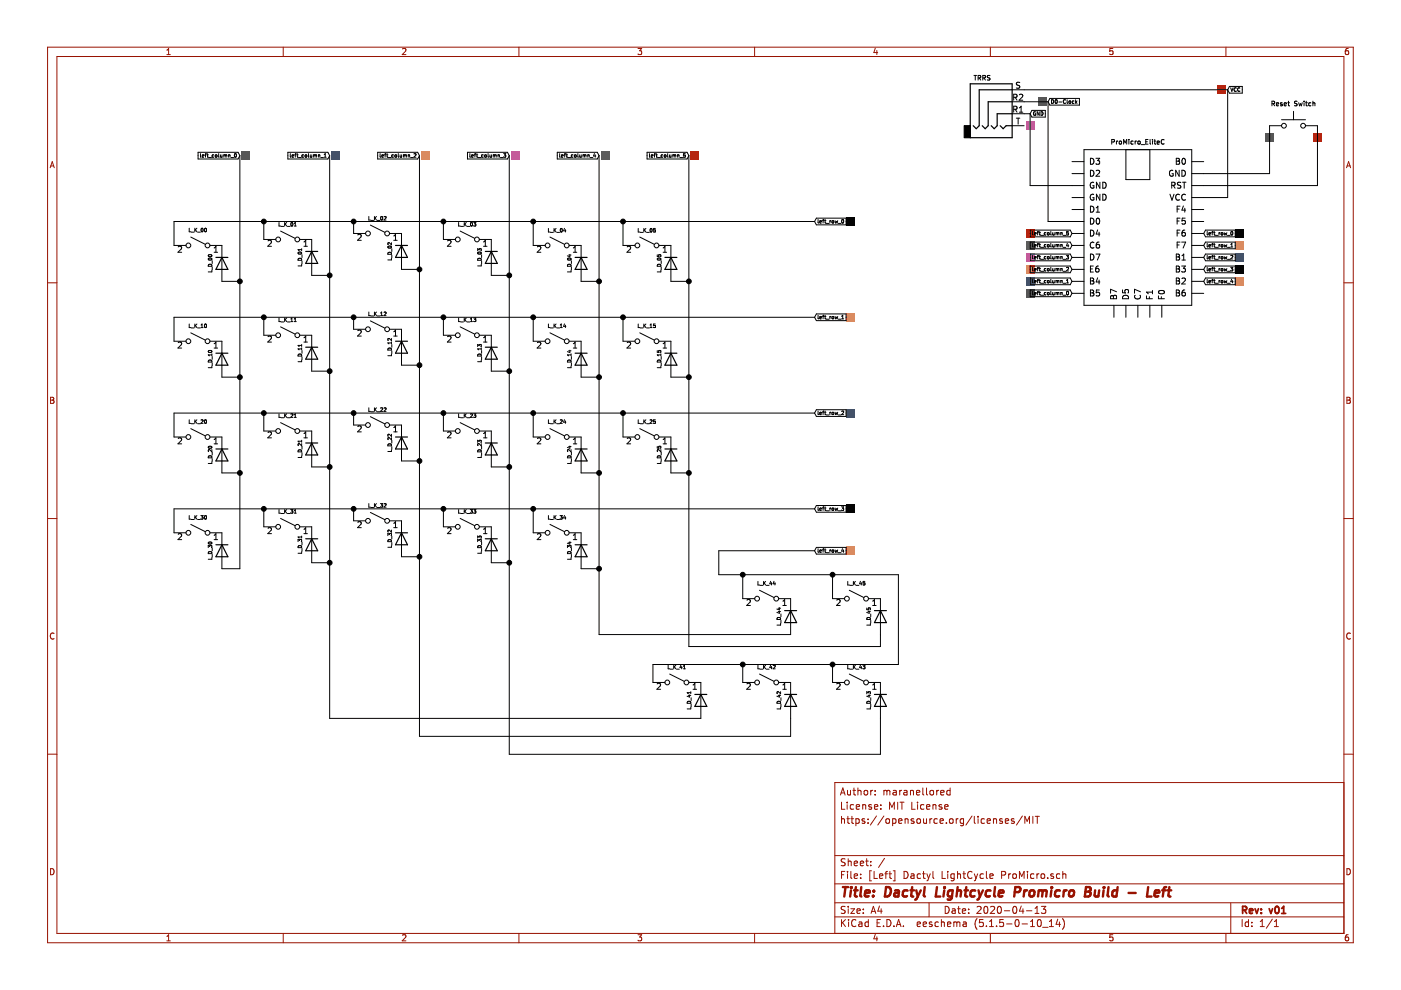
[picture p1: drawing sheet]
EESchema Schematic File Version 4
EELAYER 30 0
EELAYER END
$Descr A4 11693 8268
encoding utf-8
Sheet 1 1
Title "Dactyl Lightcycle Promicro Build - Left"
Date "2020-04-13"
Rev "v01"
Comp ""
Comment1 ""
Comment2 "https://opensource.org/licenses/MIT"
Comment3 "License: MIT License"
Comment4 "Author: maranellored"
$EndDescr
$Comp
L Interface_Expansion:ProMicro_EliteC U?
U 1 1
P 9500 1900
F 0 "U?" H 10200 2650 11  0001 L BNN
F 1 "ProMicro_EliteC" H 9500 2615 39  0000 C CNN
F 2 "" H 10200 2650 50  0001 C CNN
F 3 "" H 10200 2650 50  0001 C CNN
	1    9500 1900
	1    0    0    -1  
$EndComp
$Comp
L Connector:AudioJack4 J?
U 1 1
P 8350 850
F 0 "J?" V 8307 1175 50  0001 C CNN
F 1 "TRRS" H 8200 1050 39  0000 C CNN
F 2 "" H 8350 850 50  0001 C CNN
F 3 "~" H 8350 850 50  0001 C CNN
	1    8350 850 
	1    0    0    -1  
$EndComp
Wire Wire Line
	10250 750  10250 1650
Wire Wire Line
	10250 1650 10050 1650
Wire Wire Line
	8550 750  10250 750 
Wire Wire Line
	8550 850  8750 850 
Wire Wire Line
	8750 850  8750 1850
Wire Wire Line
	8750 1850 8950 1850
Wire Wire Line
	8550 950  8600 950 
Wire Wire Line
	8600 950  8600 1550
Wire Wire Line
	8600 1550 8950 1550
Text GLabel 8750 850  2    31   Input ~ 0
D0-Clock
Text GLabel 10250 750  2    30   Input ~ 0
VCC
Text GLabel 8600 950  2    30   Input ~ 0
GND
$Comp
L Switch:SW_SPST SW?
U 1 1
P 1650 2050
F 0 "SW?" H 1650 2193 50  0001 C CNN
F 1 "L_K_00" H 1650 2178 30  0000 C CNB
F 2 "" H 1650 2050 50  0001 C CNN
F 3 "~" H 1650 2050 50  0001 C CNN
	1    1650 2050
	-1   0    0    -1  
$EndComp
$Comp
L Switch:SW_SPST SW?
U 1 1
P 3150 1950
F 0 "SW?" V 3150 2185 50  0001 C CNN
F 1 "L_K_02" H 3150 2094 30  0000 C TNB
F 2 "" H 3150 1950 50  0001 C CNN
F 3 "~" H 3150 1950 50  0001 C CNN
	1    3150 1950
	-1   0    0    -1  
$EndComp
$Comp
L Switch:SW_SPST SW?
U 1 1
P 3900 2000
F 0 "SW?" V 3900 2235 50  0001 C CNN
F 1 "L_K_03" H 3900 2144 30  0000 C TNB
F 2 "" H 3900 2000 50  0001 C CNN
F 3 "~" H 3900 2000 50  0001 C CNN
	1    3900 2000
	-1   0    0    -1  
$EndComp
$Comp
L Switch:SW_SPST SW?
U 1 1
P 4650 2050
F 0 "SW?" V 4650 2285 50  0001 C CNN
F 1 "L_K_04" H 4650 2194 30  0000 C TNB
F 2 "" H 4650 2050 50  0001 C CNN
F 3 "~" H 4650 2050 50  0001 C CNN
	1    4650 2050
	-1   0    0    -1  
$EndComp
Wire Wire Line
	5450 5700 5450 5550
Wire Wire Line
	5450 5550 6200 5550
Wire Wire Line
	7500 4800 6950 4800
Wire Wire Line
	6000 4800 6000 4600
Wire Wire Line
	6000 4600 6800 4600
Wire Wire Line
	6200 5000 6200 4800
Connection ~ 6200 4800
Wire Wire Line
	6200 4800 6000 4800
Wire Wire Line
	6950 5000 6950 4800
Connection ~ 6950 4800
Wire Wire Line
	6950 4800 6200 4800
Wire Wire Line
	6200 5700 6200 5550
Connection ~ 6200 5550
Wire Wire Line
	6200 5550 6950 5550
Wire Wire Line
	6950 5700 6950 5550
Connection ~ 6950 5550
Wire Wire Line
	6950 5550 7500 5550
Wire Wire Line
	1450 4450 1450 4250
Wire Wire Line
	1450 4250 2200 4250
Wire Wire Line
	1450 3650 1450 3450
Wire Wire Line
	1450 3450 2200 3450
Wire Wire Line
	1450 2850 1450 2650
Wire Wire Line
	1450 2650 2200 2650
Wire Wire Line
	1450 2050 1450 1850
Wire Wire Line
	1450 1850 2200 1850
Connection ~ 2200 1850
Wire Wire Line
	2200 1850 2950 1850
Connection ~ 2950 1850
Wire Wire Line
	2950 1850 3700 1850
Connection ~ 3700 1850
Wire Wire Line
	3700 1850 4450 1850
Wire Wire Line
	4450 2050 4450 1850
Connection ~ 4450 1850
Wire Wire Line
	4450 1850 5200 1850
Wire Wire Line
	5200 2050 5200 1850
Connection ~ 5200 1850
Wire Wire Line
	5200 1850 6800 1850
Connection ~ 2200 2650
Wire Wire Line
	2200 2650 2950 2650
Connection ~ 2950 2650
Wire Wire Line
	2950 2650 3700 2650
Connection ~ 3700 2650
Wire Wire Line
	3700 2650 4450 2650
Wire Wire Line
	4450 2850 4450 2650
Connection ~ 4450 2650
Wire Wire Line
	4450 2650 5200 2650
Wire Wire Line
	5200 2850 5200 2650
Connection ~ 5200 2650
Wire Wire Line
	5200 2650 6800 2650
Connection ~ 2200 3450
Wire Wire Line
	2200 3450 2950 3450
Connection ~ 2950 3450
Wire Wire Line
	2950 3450 3700 3450
Connection ~ 3700 3450
Wire Wire Line
	3700 3450 4450 3450
Wire Wire Line
	4450 3650 4450 3450
Connection ~ 4450 3450
Wire Wire Line
	4450 3450 5200 3450
Wire Wire Line
	5200 3650 5200 3450
Connection ~ 5200 3450
Wire Wire Line
	5200 3450 6800 3450
Connection ~ 2200 4250
Wire Wire Line
	2200 4250 2950 4250
Connection ~ 2950 4250
Wire Wire Line
	2950 4250 3700 4250
Connection ~ 3700 4250
Wire Wire Line
	3700 4250 4450 4250
Wire Wire Line
	4450 4450 4450 4250
Connection ~ 4450 4250
Wire Wire Line
	4450 4250 6800 4250
$Comp
L Switch:SW_SPST SW?
U 1 1
P 2400 2000
F 0 "SW?" V 2400 2235 50  0001 C CNN
F 1 "L_K_01" H 2400 2144 30  0000 C TNB
F 2 "" H 2400 2000 50  0001 C CNN
F 3 "~" H 2400 2000 50  0001 C CNN
	1    2400 2000
	-1   0    0    -1  
$EndComp
Wire Wire Line
	2200 2000 2200 1850
Wire Wire Line
	2950 1950 2950 1850
Wire Wire Line
	3700 2000 3700 1850
Wire Wire Line
	2200 2800 2200 2650
Wire Wire Line
	2950 2750 2950 2650
Wire Wire Line
	3700 2800 3700 2650
Wire Wire Line
	2200 3600 2200 3450
Wire Wire Line
	2950 3550 2950 3450
Wire Wire Line
	3700 3600 3700 3450
Wire Wire Line
	2200 4400 2200 4250
Wire Wire Line
	2950 4350 2950 4250
Wire Wire Line
	3700 4400 3700 4250
Text GLabel 6800 1850 2    30   Input ~ 0
left_row_0
Text GLabel 6800 2650 2    30   Input ~ 0
left_row_1
Text GLabel 6800 3450 2    30   Input ~ 0
left_row_2
Text GLabel 6800 4250 2    30   Input ~ 0
left_row_3
Text GLabel 6800 4600 2    30   Input ~ 0
left_row_4
$Comp
L Switch:SW_Push SW?
U 1 1
P 10800 1050
F 0 "SW?" H 10800 1319 50  0001 C CNN
F 1 "Reset Switch" H 10800 1235 39  0000 C CNN
F 2 "" H 10800 1250 50  0001 C CNN
F 3 "~" H 10800 1250 50  0001 C CNN
	1    10800 1050
	1    0    0    -1  
$EndComp
Wire Wire Line
	10600 1050 10600 1450
Wire Wire Line
	10600 1450 10050 1450
Wire Wire Line
	11000 1050 11000 1550
Wire Wire Line
	11000 1550 10050 1550
Wire Wire Line
	7500 4800 7500 5550
Wire Wire Line
	1850 4750 2000 4750
Wire Wire Line
	2000 2350 1850 2350
Wire Wire Line
	2000 3150 1850 3150
Wire Wire Line
	2000 1300 2000 2350
Connection ~ 2000 2350
Wire Wire Line
	2000 2350 2000 3150
Connection ~ 2000 3150
Wire Wire Line
	2000 3150 2000 3950
Wire Wire Line
	1850 3950 2000 3950
Connection ~ 2000 3950
Wire Wire Line
	2000 3950 2000 4750
Wire Wire Line
	2600 4700 2750 4700
Wire Wire Line
	2750 2300 2600 2300
Wire Wire Line
	2750 3100 2600 3100
Wire Wire Line
	2750 1300 2750 2300
Connection ~ 2750 2300
Wire Wire Line
	2750 2300 2750 3100
Connection ~ 2750 3100
Wire Wire Line
	2750 3100 2750 3900
Wire Wire Line
	2600 3900 2750 3900
Connection ~ 2750 3900
Wire Wire Line
	2750 3900 2750 4700
Wire Wire Line
	3350 4650 3500 4650
Wire Wire Line
	3500 2250 3350 2250
Wire Wire Line
	3500 3050 3350 3050
Wire Wire Line
	3500 1300 3500 2250
Connection ~ 3500 2250
Wire Wire Line
	3500 2250 3500 3050
Connection ~ 3500 3050
Wire Wire Line
	3500 3050 3500 3850
Wire Wire Line
	3350 3850 3500 3850
Connection ~ 3500 3850
Wire Wire Line
	3500 3850 3500 4650
Wire Wire Line
	4100 4700 4250 4700
Wire Wire Line
	4250 2300 4100 2300
Wire Wire Line
	4250 3100 4100 3100
Wire Wire Line
	4250 1300 4250 2300
Connection ~ 4250 2300
Wire Wire Line
	4250 2300 4250 3100
Connection ~ 4250 3100
Wire Wire Line
	4250 3100 4250 3900
Wire Wire Line
	4100 3900 4250 3900
Connection ~ 4250 3900
Wire Wire Line
	4850 4750 5000 4750
Wire Wire Line
	5000 2350 4850 2350
Wire Wire Line
	5000 3150 4850 3150
Wire Wire Line
	5000 1300 5000 2350
Connection ~ 5000 2350
Wire Wire Line
	5000 2350 5000 3150
Connection ~ 5000 3150
Wire Wire Line
	5000 3150 5000 3950
Wire Wire Line
	4850 3950 5000 3950
Connection ~ 5000 3950
Wire Wire Line
	5000 3950 5000 4750
Wire Wire Line
	5600 3950 5750 3950
Wire Wire Line
	5750 2350 5600 2350
Wire Wire Line
	5750 3150 5600 3150
Wire Wire Line
	5750 1300 5750 2350
Connection ~ 5750 2350
Wire Wire Line
	5750 2350 5750 3150
Connection ~ 5750 3150
Wire Wire Line
	5750 3150 5750 3950
Text GLabel 2000 1300 0    30   Input ~ 0
left_column_0
Text GLabel 2750 1300 0    30   Input ~ 0
left_column_1
Text GLabel 3500 1300 0    30   Input ~ 0
left_column_2
Text GLabel 4250 1300 0    30   Input ~ 0
left_column_3
Text GLabel 5000 1300 0    30   Input ~ 0
left_column_4
Text GLabel 5750 1300 0    30   Input ~ 0
left_column_5
Wire Wire Line
	5850 6000 2750 6000
Wire Wire Line
	2750 6000 2750 4700
Connection ~ 2750 4700
Wire Wire Line
	6600 6000 6600 6150
Wire Wire Line
	6600 6150 3500 6150
Wire Wire Line
	3500 4650 3500 6150
Connection ~ 3500 4650
Wire Wire Line
	4250 3900 4250 4700
Wire Wire Line
	7350 6000 7350 6300
Wire Wire Line
	7350 6300 4250 6300
Wire Wire Line
	4250 6300 4250 4700
Connection ~ 4250 4700
Wire Wire Line
	7350 5300 7350 5400
Wire Wire Line
	7350 5400 5750 5400
Wire Wire Line
	5750 5400 5750 3950
Connection ~ 5750 3950
Wire Wire Line
	6600 5300 5000 5300
Wire Wire Line
	5000 5300 5000 4750
Connection ~ 5000 4750
$Comp
L Switch:SW_SPST SW?
U 1 1
P 5400 2050
F 0 "SW?" V 5400 2285 50  0001 C CNN
F 1 "L_K_05" H 5400 2194 30  0000 C TNB
F 2 "" H 5400 2050 50  0001 C CNN
F 3 "~" H 5400 2050 50  0001 C CNN
	1    5400 2050
	-1   0    0    -1  
$EndComp
$Comp
L Switch:SW_SPST SW?
U 1 1
P 1650 2850
F 0 "SW?" H 1650 2993 50  0001 C CNN
F 1 "L_K_10" H 1650 2978 30  0000 C CNB
F 2 "" H 1650 2850 50  0001 C CNN
F 3 "~" H 1650 2850 50  0001 C CNN
	1    1650 2850
	-1   0    0    -1  
$EndComp
$Comp
L Switch:SW_SPST SW?
U 1 1
P 2400 2800
F 0 "SW?" H 2400 2943 50  0001 C CNN
F 1 "L_K_11" H 2400 2928 30  0000 C CNB
F 2 "" H 2400 2800 50  0001 C CNN
F 3 "~" H 2400 2800 50  0001 C CNN
	1    2400 2800
	-1   0    0    -1  
$EndComp
$Comp
L Switch:SW_SPST SW?
U 1 1
P 3150 2750
F 0 "SW?" H 3150 2893 50  0001 C CNN
F 1 "L_K_12" H 3150 2878 30  0000 C CNB
F 2 "" H 3150 2750 50  0001 C CNN
F 3 "~" H 3150 2750 50  0001 C CNN
	1    3150 2750
	-1   0    0    -1  
$EndComp
$Comp
L Switch:SW_SPST SW?
U 1 1
P 3900 2800
F 0 "SW?" H 3900 2943 50  0001 C CNN
F 1 "L_K_13" H 3900 2928 30  0000 C CNB
F 2 "" H 3900 2800 50  0001 C CNN
F 3 "~" H 3900 2800 50  0001 C CNN
	1    3900 2800
	-1   0    0    -1  
$EndComp
$Comp
L Switch:SW_SPST SW?
U 1 1
P 1650 3650
F 0 "SW?" H 1650 3793 50  0001 C CNN
F 1 "L_K_20" H 1650 3778 30  0000 C CNB
F 2 "" H 1650 3650 50  0001 C CNN
F 3 "~" H 1650 3650 50  0001 C CNN
	1    1650 3650
	-1   0    0    -1  
$EndComp
$Comp
L Switch:SW_SPST SW?
U 1 1
P 2400 3600
F 0 "SW?" H 2400 3743 50  0001 C CNN
F 1 "L_K_21" H 2400 3728 30  0000 C CNB
F 2 "" H 2400 3600 50  0001 C CNN
F 3 "~" H 2400 3600 50  0001 C CNN
	1    2400 3600
	-1   0    0    -1  
$EndComp
$Comp
L Switch:SW_SPST SW?
U 1 1
P 3150 3550
F 0 "SW?" H 3150 3693 50  0001 C CNN
F 1 "L_K_22" H 3150 3678 30  0000 C CNB
F 2 "" H 3150 3550 50  0001 C CNN
F 3 "~" H 3150 3550 50  0001 C CNN
	1    3150 3550
	-1   0    0    -1  
$EndComp
$Comp
L Switch:SW_SPST SW?
U 1 1
P 3900 3600
F 0 "SW?" H 3900 3743 50  0001 C CNN
F 1 "L_K_23" H 3900 3728 30  0000 C CNB
F 2 "" H 3900 3600 50  0001 C CNN
F 3 "~" H 3900 3600 50  0001 C CNN
	1    3900 3600
	-1   0    0    -1  
$EndComp
$Comp
L Switch:SW_SPST SW?
U 1 1
P 4650 2850
F 0 "SW?" H 4650 2993 50  0001 C CNN
F 1 "L_K_14" H 4650 2978 30  0000 C CNB
F 2 "" H 4650 2850 50  0001 C CNN
F 3 "~" H 4650 2850 50  0001 C CNN
	1    4650 2850
	-1   0    0    -1  
$EndComp
$Comp
L Switch:SW_SPST SW?
U 1 1
P 5400 2850
F 0 "SW?" H 5400 2993 50  0001 C CNN
F 1 "L_K_15" H 5400 2978 30  0000 C CNB
F 2 "" H 5400 2850 50  0001 C CNN
F 3 "~" H 5400 2850 50  0001 C CNN
	1    5400 2850
	-1   0    0    -1  
$EndComp
$Comp
L Switch:SW_SPST SW?
U 1 1
P 5400 3650
F 0 "SW?" H 5400 3793 50  0001 C CNN
F 1 "L_K_25" H 5400 3778 30  0000 C CNB
F 2 "" H 5400 3650 50  0001 C CNN
F 3 "~" H 5400 3650 50  0001 C CNN
	1    5400 3650
	-1   0    0    -1  
$EndComp
$Comp
L Switch:SW_SPST SW?
U 1 1
P 4650 3650
F 0 "SW?" H 4650 3793 50  0001 C CNN
F 1 "L_K_24" H 4650 3778 30  0000 C CNB
F 2 "" H 4650 3650 50  0001 C CNN
F 3 "~" H 4650 3650 50  0001 C CNN
	1    4650 3650
	-1   0    0    -1  
$EndComp
$Comp
L Switch:SW_SPST SW?
U 1 1
P 4650 4450
F 0 "SW?" H 4650 4593 50  0001 C CNN
F 1 "L_K_34" H 4650 4578 30  0000 C CNB
F 2 "" H 4650 4450 50  0001 C CNN
F 3 "~" H 4650 4450 50  0001 C CNN
	1    4650 4450
	-1   0    0    -1  
$EndComp
$Comp
L Switch:SW_SPST SW?
U 1 1
P 3900 4400
F 0 "SW?" H 3900 4543 50  0001 C CNN
F 1 "L_K_33" H 3900 4528 30  0000 C CNB
F 2 "" H 3900 4400 50  0001 C CNN
F 3 "~" H 3900 4400 50  0001 C CNN
	1    3900 4400
	-1   0    0    -1  
$EndComp
$Comp
L Switch:SW_SPST SW?
U 1 1
P 3150 4350
F 0 "SW?" H 3150 4493 50  0001 C CNN
F 1 "L_K_32" H 3150 4478 30  0000 C CNB
F 2 "" H 3150 4350 50  0001 C CNN
F 3 "~" H 3150 4350 50  0001 C CNN
	1    3150 4350
	-1   0    0    -1  
$EndComp
$Comp
L Switch:SW_SPST SW?
U 1 1
P 2400 4400
F 0 "SW?" H 2400 4543 50  0001 C CNN
F 1 "L_K_31" H 2400 4528 30  0000 C CNB
F 2 "" H 2400 4400 50  0001 C CNN
F 3 "~" H 2400 4400 50  0001 C CNN
	1    2400 4400
	-1   0    0    -1  
$EndComp
$Comp
L Switch:SW_SPST SW?
U 1 1
P 1650 4450
F 0 "SW?" H 1650 4593 50  0001 C CNN
F 1 "L_K_30" H 1650 4578 30  0000 C CNB
F 2 "" H 1650 4450 50  0001 C CNN
F 3 "~" H 1650 4450 50  0001 C CNN
	1    1650 4450
	-1   0    0    -1  
$EndComp
$Comp
L Switch:SW_SPST SW?
U 1 1
P 6400 5000
F 0 "SW?" H 6400 5143 50  0001 C CNN
F 1 "L_K_44" H 6400 5128 30  0000 C CNB
F 2 "" H 6400 5000 50  0001 C CNN
F 3 "~" H 6400 5000 50  0001 C CNN
	1    6400 5000
	-1   0    0    -1  
$EndComp
$Comp
L Switch:SW_SPST SW?
U 1 1
P 7150 5000
F 0 "SW?" H 7150 5143 50  0001 C CNN
F 1 "L_K_45" H 7150 5128 30  0000 C CNB
F 2 "" H 7150 5000 50  0001 C CNN
F 3 "~" H 7150 5000 50  0001 C CNN
	1    7150 5000
	-1   0    0    -1  
$EndComp
$Comp
L Switch:SW_SPST SW?
U 1 1
P 7150 5700
F 0 "SW?" H 7150 5843 50  0001 C CNN
F 1 "L_K_43" H 7150 5828 30  0000 C CNB
F 2 "" H 7150 5700 50  0001 C CNN
F 3 "~" H 7150 5700 50  0001 C CNN
	1    7150 5700
	-1   0    0    -1  
$EndComp
$Comp
L Switch:SW_SPST SW?
U 1 1
P 6400 5700
F 0 "SW?" H 6400 5843 50  0001 C CNN
F 1 "L_K_42" H 6400 5828 30  0000 C CNB
F 2 "" H 6400 5700 50  0001 C CNN
F 3 "~" H 6400 5700 50  0001 C CNN
	1    6400 5700
	-1   0    0    -1  
$EndComp
$Comp
L Switch:SW_SPST SW?
U 1 1
P 5650 5700
F 0 "SW?" H 5650 5843 50  0001 C CNN
F 1 "L_K_41" H 5650 5828 30  0000 C CNB
F 2 "" H 5650 5700 50  0001 C CNN
F 3 "~" H 5650 5700 50  0001 C CNN
	1    5650 5700
	-1   0    0    -1  
$EndComp
$Comp
L Diode:1N4148 D?
U 1 1
P 1850 4600
F 0 "D?" V 1804 4680 50  0001 L CNN
F 1 "L_D_30" H 1850 4523 30  0000 C TNB
F 2 "" H 1850 4425 50  0001 C CNN
F 3 "https://assets.nexperia.com/documents/data-sheet/1N4148_1N4448.pdf" H 1850 4600 50  0001 C CNN
	1    1850 4600
	0    1    1    0   
$EndComp
$Comp
L Diode:1N4148 D?
U 1 1
P 2600 4550
F 0 "D?" V 2554 4630 50  0001 L CNN
F 1 "L_D_31" H 2600 4473 30  0000 C TNB
F 2 "" H 2600 4375 50  0001 C CNN
F 3 "https://assets.nexperia.com/documents/data-sheet/1N4148_1N4448.pdf" H 2600 4550 50  0001 C CNN
	1    2600 4550
	0    1    1    0   
$EndComp
$Comp
L Diode:1N4148 D?
U 1 1
P 3350 4500
F 0 "D?" V 3304 4580 50  0001 L CNN
F 1 "L_D_32" H 3350 4423 30  0000 C TNB
F 2 "" H 3350 4325 50  0001 C CNN
F 3 "https://assets.nexperia.com/documents/data-sheet/1N4148_1N4448.pdf" H 3350 4500 50  0001 C CNN
	1    3350 4500
	0    1    1    0   
$EndComp
$Comp
L Diode:1N4148 D?
U 1 1
P 4100 4550
F 0 "D?" V 4054 4630 50  0001 L CNN
F 1 "L_D_33" H 4100 4473 30  0000 C TNB
F 2 "" H 4100 4375 50  0001 C CNN
F 3 "https://assets.nexperia.com/documents/data-sheet/1N4148_1N4448.pdf" H 4100 4550 50  0001 C CNN
	1    4100 4550
	0    1    1    0   
$EndComp
$Comp
L Diode:1N4148 D?
U 1 1
P 4850 4600
F 0 "D?" V 4804 4680 50  0001 L CNN
F 1 "L_D_34" H 4850 4523 30  0000 C TNB
F 2 "" H 4850 4425 50  0001 C CNN
F 3 "https://assets.nexperia.com/documents/data-sheet/1N4148_1N4448.pdf" H 4850 4600 50  0001 C CNN
	1    4850 4600
	0    1    1    0   
$EndComp
$Comp
L Diode:1N4148 D?
U 1 1
P 1850 3800
F 0 "D?" V 1804 3880 50  0001 L CNN
F 1 "L_D_20" H 1850 3723 30  0000 C TNB
F 2 "" H 1850 3625 50  0001 C CNN
F 3 "https://assets.nexperia.com/documents/data-sheet/1N4148_1N4448.pdf" H 1850 3800 50  0001 C CNN
	1    1850 3800
	0    1    1    0   
$EndComp
$Comp
L Diode:1N4148 D?
U 1 1
P 2600 3750
F 0 "D?" V 2554 3830 50  0001 L CNN
F 1 "L_D_21" H 2600 3673 30  0000 C TNB
F 2 "" H 2600 3575 50  0001 C CNN
F 3 "https://assets.nexperia.com/documents/data-sheet/1N4148_1N4448.pdf" H 2600 3750 50  0001 C CNN
	1    2600 3750
	0    1    1    0   
$EndComp
$Comp
L Diode:1N4148 D?
U 1 1
P 3350 3700
F 0 "D?" V 3304 3780 50  0001 L CNN
F 1 "L_D_22" H 3350 3623 30  0000 C TNB
F 2 "" H 3350 3525 50  0001 C CNN
F 3 "https://assets.nexperia.com/documents/data-sheet/1N4148_1N4448.pdf" H 3350 3700 50  0001 C CNN
	1    3350 3700
	0    1    1    0   
$EndComp
$Comp
L Diode:1N4148 D?
U 1 1
P 4100 3750
F 0 "D?" V 4054 3830 50  0001 L CNN
F 1 "L_D_23" H 4100 3673 30  0000 C TNB
F 2 "" H 4100 3575 50  0001 C CNN
F 3 "https://assets.nexperia.com/documents/data-sheet/1N4148_1N4448.pdf" H 4100 3750 50  0001 C CNN
	1    4100 3750
	0    1    1    0   
$EndComp
$Comp
L Diode:1N4148 D?
U 1 1
P 4850 3800
F 0 "D?" V 4804 3880 50  0001 L CNN
F 1 "L_D_24" H 4850 3723 30  0000 C TNB
F 2 "" H 4850 3625 50  0001 C CNN
F 3 "https://assets.nexperia.com/documents/data-sheet/1N4148_1N4448.pdf" H 4850 3800 50  0001 C CNN
	1    4850 3800
	0    1    1    0   
$EndComp
$Comp
L Diode:1N4148 D?
U 1 1
P 5600 3800
F 0 "D?" V 5554 3880 50  0001 L CNN
F 1 "L_D_25" H 5600 3723 30  0000 C TNB
F 2 "" H 5600 3625 50  0001 C CNN
F 3 "https://assets.nexperia.com/documents/data-sheet/1N4148_1N4448.pdf" H 5600 3800 50  0001 C CNN
	1    5600 3800
	0    1    1    0   
$EndComp
$Comp
L Diode:1N4148 D?
U 1 1
P 5600 3000
F 0 "D?" V 5554 3080 50  0001 L CNN
F 1 "L_D_15" H 5600 2923 30  0000 C TNB
F 2 "" H 5600 2825 50  0001 C CNN
F 3 "https://assets.nexperia.com/documents/data-sheet/1N4148_1N4448.pdf" H 5600 3000 50  0001 C CNN
	1    5600 3000
	0    1    1    0   
$EndComp
$Comp
L Diode:1N4148 D?
U 1 1
P 4850 3000
F 0 "D?" V 4804 3080 50  0001 L CNN
F 1 "L_D_14" H 4850 2923 30  0000 C TNB
F 2 "" H 4850 2825 50  0001 C CNN
F 3 "https://assets.nexperia.com/documents/data-sheet/1N4148_1N4448.pdf" H 4850 3000 50  0001 C CNN
	1    4850 3000
	0    1    1    0   
$EndComp
$Comp
L Diode:1N4148 D?
U 1 1
P 4100 2950
F 0 "D?" V 4054 3030 50  0001 L CNN
F 1 "L_D_13" H 4100 2873 30  0000 C TNB
F 2 "" H 4100 2775 50  0001 C CNN
F 3 "https://assets.nexperia.com/documents/data-sheet/1N4148_1N4448.pdf" H 4100 2950 50  0001 C CNN
	1    4100 2950
	0    1    1    0   
$EndComp
$Comp
L Diode:1N4148 D?
U 1 1
P 3350 2900
F 0 "D?" V 3304 2980 50  0001 L CNN
F 1 "L_D_12" H 3350 2823 30  0000 C TNB
F 2 "" H 3350 2725 50  0001 C CNN
F 3 "https://assets.nexperia.com/documents/data-sheet/1N4148_1N4448.pdf" H 3350 2900 50  0001 C CNN
	1    3350 2900
	0    1    1    0   
$EndComp
$Comp
L Diode:1N4148 D?
U 1 1
P 2600 2950
F 0 "D?" V 2554 3030 50  0001 L CNN
F 1 "L_D_11" H 2600 2873 30  0000 C TNB
F 2 "" H 2600 2775 50  0001 C CNN
F 3 "https://assets.nexperia.com/documents/data-sheet/1N4148_1N4448.pdf" H 2600 2950 50  0001 C CNN
	1    2600 2950
	0    1    1    0   
$EndComp
$Comp
L Diode:1N4148 D?
U 1 1
P 1850 3000
F 0 "D?" V 1804 3080 50  0001 L CNN
F 1 "L_D_10" H 1850 2923 30  0000 C TNB
F 2 "" H 1850 2825 50  0001 C CNN
F 3 "https://assets.nexperia.com/documents/data-sheet/1N4148_1N4448.pdf" H 1850 3000 50  0001 C CNN
	1    1850 3000
	0    1    1    0   
$EndComp
$Comp
L Diode:1N4148 D?
U 1 1
P 1850 2200
F 0 "D?" V 1804 2280 50  0001 L CNN
F 1 "L_D_00" H 1850 2123 30  0000 C TNB
F 2 "" H 1850 2025 50  0001 C CNN
F 3 "https://assets.nexperia.com/documents/data-sheet/1N4148_1N4448.pdf" H 1850 2200 50  0001 C CNN
	1    1850 2200
	0    1    1    0   
$EndComp
$Comp
L Diode:1N4148 D?
U 1 1
P 2600 2150
F 0 "D?" V 2554 2230 50  0001 L CNN
F 1 "L_D_01" H 2600 2073 30  0000 C TNB
F 2 "" H 2600 1975 50  0001 C CNN
F 3 "https://assets.nexperia.com/documents/data-sheet/1N4148_1N4448.pdf" H 2600 2150 50  0001 C CNN
	1    2600 2150
	0    1    1    0   
$EndComp
$Comp
L Diode:1N4148 D?
U 1 1
P 3350 2100
F 0 "D?" V 3304 2180 50  0001 L CNN
F 1 "L_D_02" H 3350 2023 30  0000 C TNB
F 2 "" H 3350 1925 50  0001 C CNN
F 3 "https://assets.nexperia.com/documents/data-sheet/1N4148_1N4448.pdf" H 3350 2100 50  0001 C CNN
	1    3350 2100
	0    1    1    0   
$EndComp
$Comp
L Diode:1N4148 D?
U 1 1
P 4100 2150
F 0 "D?" V 4054 2230 50  0001 L CNN
F 1 "L_D_03" H 4100 2073 30  0000 C TNB
F 2 "" H 4100 1975 50  0001 C CNN
F 3 "https://assets.nexperia.com/documents/data-sheet/1N4148_1N4448.pdf" H 4100 2150 50  0001 C CNN
	1    4100 2150
	0    1    1    0   
$EndComp
$Comp
L Diode:1N4148 D?
U 1 1
P 4850 2200
F 0 "D?" V 4804 2280 50  0001 L CNN
F 1 "L_D_04" H 4850 2123 30  0000 C TNB
F 2 "" H 4850 2025 50  0001 C CNN
F 3 "https://assets.nexperia.com/documents/data-sheet/1N4148_1N4448.pdf" H 4850 2200 50  0001 C CNN
	1    4850 2200
	0    1    1    0   
$EndComp
$Comp
L Diode:1N4148 D?
U 1 1
P 5600 2200
F 0 "D?" V 5554 2280 50  0001 L CNN
F 1 "L_D_05" H 5600 2123 30  0000 C TNB
F 2 "" H 5600 2025 50  0001 C CNN
F 3 "https://assets.nexperia.com/documents/data-sheet/1N4148_1N4448.pdf" H 5600 2200 50  0001 C CNN
	1    5600 2200
	0    1    1    0   
$EndComp
$Comp
L Diode:1N4148 D?
U 1 1
P 6600 5150
F 0 "D?" V 6554 5230 50  0001 L CNN
F 1 "L_D_44" H 6600 5073 30  0000 C TNB
F 2 "" H 6600 4975 50  0001 C CNN
F 3 "https://assets.nexperia.com/documents/data-sheet/1N4148_1N4448.pdf" H 6600 5150 50  0001 C CNN
	1    6600 5150
	0    1    1    0   
$EndComp
$Comp
L Diode:1N4148 D?
U 1 1
P 7350 5150
F 0 "D?" V 7304 5230 50  0001 L CNN
F 1 "L_D_45" H 7350 5073 30  0000 C TNB
F 2 "" H 7350 4975 50  0001 C CNN
F 3 "https://assets.nexperia.com/documents/data-sheet/1N4148_1N4448.pdf" H 7350 5150 50  0001 C CNN
	1    7350 5150
	0    1    1    0   
$EndComp
$Comp
L Diode:1N4148 D?
U 1 1
P 7350 5850
F 0 "D?" V 7304 5930 50  0001 L CNN
F 1 "L_D_43" H 7350 5773 30  0000 C TNB
F 2 "" H 7350 5675 50  0001 C CNN
F 3 "https://assets.nexperia.com/documents/data-sheet/1N4148_1N4448.pdf" H 7350 5850 50  0001 C CNN
	1    7350 5850
	0    1    1    0   
$EndComp
$Comp
L Diode:1N4148 D?
U 1 1
P 6600 5850
F 0 "D?" V 6554 5930 50  0001 L CNN
F 1 "L_D_42" H 6600 5773 30  0000 C TNB
F 2 "" H 6600 5675 50  0001 C CNN
F 3 "https://assets.nexperia.com/documents/data-sheet/1N4148_1N4448.pdf" H 6600 5850 50  0001 C CNN
	1    6600 5850
	0    1    1    0   
$EndComp
$Comp
L Diode:1N4148 D?
U 1 1
P 5850 5850
F 0 "D?" V 5804 5930 50  0001 L CNN
F 1 "L_D_41" H 5850 5773 30  0000 C TNB
F 2 "" H 5850 5675 50  0001 C CNN
F 3 "https://assets.nexperia.com/documents/data-sheet/1N4148_1N4448.pdf" H 5850 5850 50  0001 C CNN
	1    5850 5850
	0    1    1    0   
$EndComp
Text GLabel 8950 2450 0    30   Input ~ 0
left_column_0
Text GLabel 8950 2350 0    30   Input ~ 0
left_column_1
Text GLabel 8950 2250 0    30   Input ~ 0
left_column_2
Text GLabel 8950 2150 0    30   Input ~ 0
left_column_3
Text GLabel 8950 2050 0    30   Input ~ 0
left_column_4
Text GLabel 8950 1950 0    30   Input ~ 0
left_column_5
Text GLabel 10050 2350 2    30   Input ~ 0
left_row_4
Text GLabel 10050 2250 2    30   Input ~ 0
left_row_3
Text GLabel 10050 2150 2    30   Input ~ 0
left_row_2
Text GLabel 10050 2050 2    30   Input ~ 0
left_row_1
Text GLabel 10050 1950 2    30   Input ~ 0
left_row_0
$EndSCHEMATC
